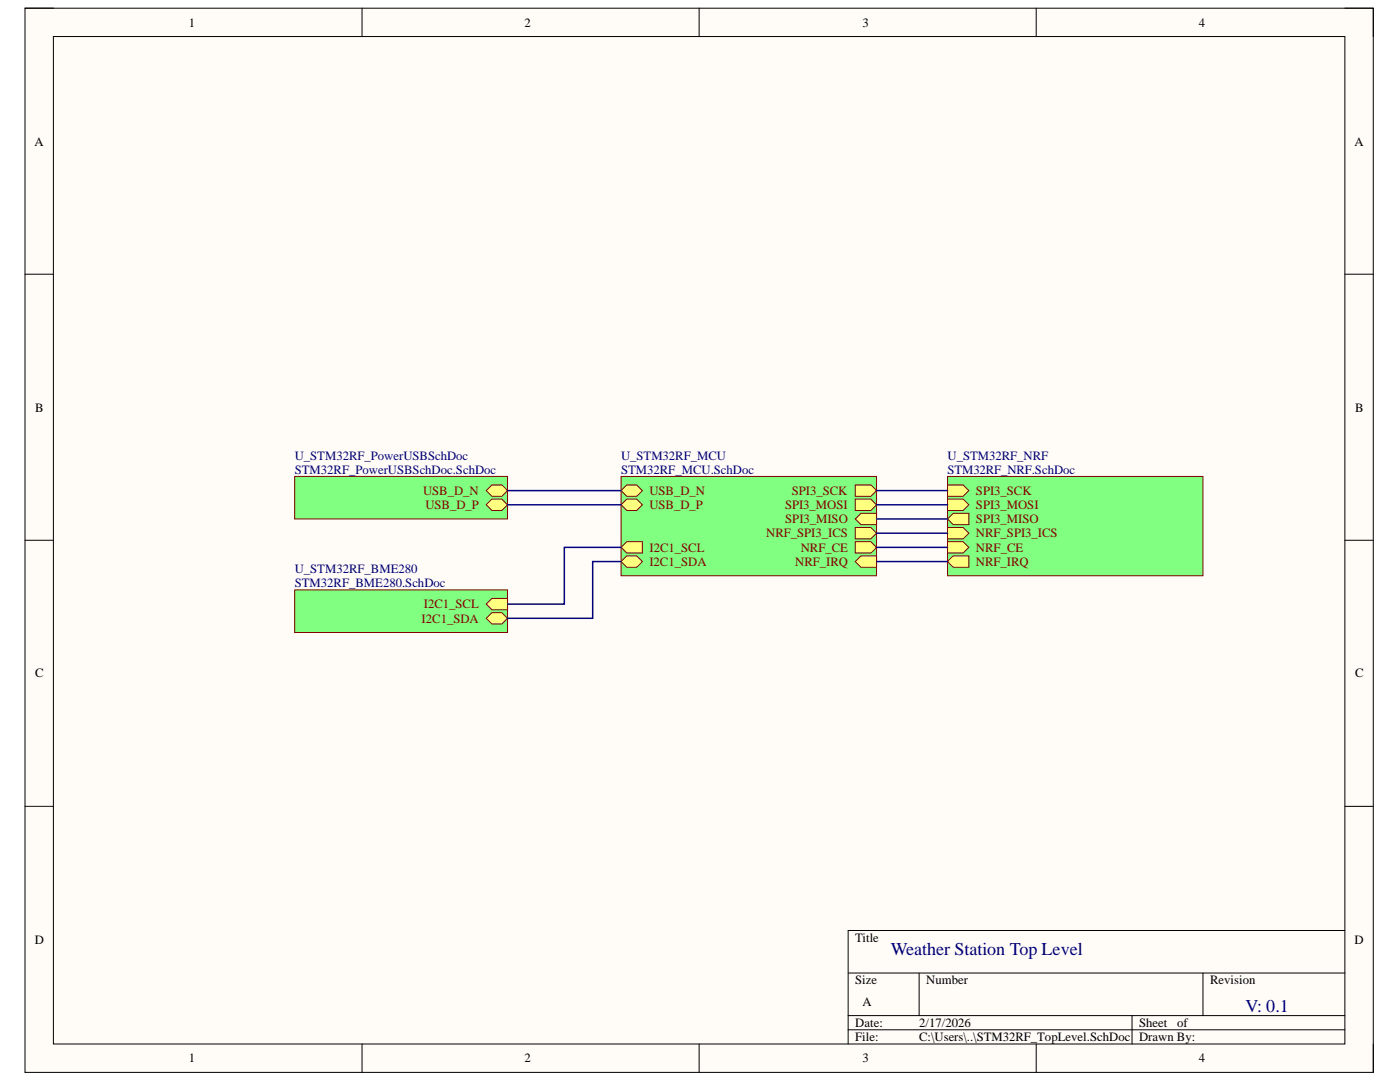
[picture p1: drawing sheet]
<svg xmlns="http://www.w3.org/2000/svg" width="279mm" height="216mm" viewBox="0 0 279 216" stroke-linecap="round" stroke-linejoin="round" font-family="sans-serif">
<path d="M5 1.6h269.1v212.4h-269.1z" fill-rule="evenodd" fill="#fffcf8"/>
<path d="M5 1.6h269.1v212.4h-269.1z" fill="none" stroke="#000" stroke-width=".2"/>
<path d="M10.7 7.3h257.7v201h-257.7z" fill-rule="evenodd" fill="#fffcf8"/>
<g fill="none" stroke="#000" stroke-width=".2">
<path d="M5 1.6h5.7M10.7 7.3h257.7v201h-257.7zM72.3 1.6v5.7M139.5 1.6v5.7M206.8 1.6v5.7M268.4 1.6h5.7v5.7M5 54.7h5.7M268.4 54.7h5.7M5 107.8h5.7M268.4 107.8h5.7M5 160.9h5.7M268.4 160.9h5.7"/>
<path d="M169.3 194.2h99.1M183.4 194.2v8.5M240.1 194.2v8.5M268.4 185.7h-99.1v22.6M72.3 208.3v5.7M139.5 208.3v5.7M169.3 202.7h99.1M169.3 205.5h99.1M206.8 208.3v5.7M225.9 202.7v5.6M274.1 208.3v5.7"/>
</g>
<path d="M124 95.1h50.9v19.8h-50.9z" fill-rule="evenodd" fill="#80ff80"/>
<path d="M124 95.1h50.9v19.8h-50.9z" fill="none" stroke="#800000" stroke-width=".2"/>
<path d="M125.1 108.1h3.1v2.3h-3.1l-1.1-1.2z" fill-rule="evenodd" fill="#ffff80"/>
<path d="M125.1 108.1h3.1v2.3h-3.1l-1.1-1.2z" fill="none" stroke="#800000" stroke-width=".2"/>
<path d="M125.1 110.9h2l1.1 1.2-1.1 1.1h-2l-1.1-1.1z" fill-rule="evenodd" fill="#ffff80"/>
<path d="M125.1 110.9h2l1.1 1.2-1.1 1.1h-2l-1.1-1.1z" fill="none" stroke="#800000" stroke-width=".2"/>
<path d="M125.1 96.8h2l1.1 1.1-1.1 1.1h-2l-1.1-1.1z" fill-rule="evenodd" fill="#ffff80"/>
<path d="M125.1 96.8h2l1.1 1.1-1.1 1.1h-2l-1.1-1.1z" fill="none" stroke="#800000" stroke-width=".2"/>
<path d="M124 100.7l1.1-1.1h2l1.1 1.1-1.1 1.2h-2z" fill-rule="evenodd" fill="#ffff80"/>
<path d="M124 100.7l1.1-1.1h2l1.1 1.1-1.1 1.2h-2z" fill="none" stroke="#800000" stroke-width=".2"/>
<path d="M170.7 112.1l1.1-1.2h3.1v2.3h-3.1z" fill-rule="evenodd" fill="#ffff80"/>
<path d="M170.7 112.1l1.1-1.2h3.1v2.3h-3.1z" fill="none" stroke="#800000" stroke-width=".2"/>
<path d="M170.7 96.8h3.1l1.1 1.1-1.1 1.1h-3.1z" fill-rule="evenodd" fill="#ffff80"/>
<path d="M170.7 96.8h3.1l1.1 1.1-1.1 1.1h-3.1z" fill="none" stroke="#800000" stroke-width=".2"/>
<path d="M170.7 103.6l1.1-1.2h3.1v2.3h-3.1z" fill-rule="evenodd" fill="#ffff80"/>
<path d="M170.7 103.6l1.1-1.2h3.1v2.3h-3.1z" fill="none" stroke="#800000" stroke-width=".2"/>
<path d="M170.7 99.6h3.1l1.1 1.1-1.1 1.2h-3.1z" fill-rule="evenodd" fill="#ffff80"/>
<path d="M170.7 99.6h3.1l1.1 1.1-1.1 1.2h-3.1z" fill="none" stroke="#800000" stroke-width=".2"/>
<path d="M170.7 105.3h3.1l1.1 1.1-1.1 1.1h-3.1z" fill-rule="evenodd" fill="#ffff80"/>
<path d="M170.7 105.3h3.1l1.1 1.1-1.1 1.1h-3.1z" fill="none" stroke="#800000" stroke-width=".2"/>
<path d="M170.7 108.1h3.1l1.1 1.1-1.1 1.2h-3.1z" fill-rule="evenodd" fill="#ffff80"/>
<path d="M170.7 108.1h3.1l1.1 1.1-1.1 1.2h-3.1z" fill="none" stroke="#800000" stroke-width=".2"/>
<path d="M189.1 95.1h51v19.8h-51z" fill-rule="evenodd" fill="#80ff80"/>
<path d="M189.1 95.1h51v19.8h-51z" fill="none" stroke="#800000" stroke-width=".2"/>
<path d="M189.1 108.1h3.1l1.1 1.1-1.1 1.2h-3.1z" fill-rule="evenodd" fill="#ffff80"/>
<path d="M189.1 108.1h3.1l1.1 1.1-1.1 1.2h-3.1z" fill="none" stroke="#800000" stroke-width=".2"/>
<path d="M189.1 105.3h3.1l1.1 1.1-1.1 1.1h-3.1z" fill-rule="evenodd" fill="#ffff80"/>
<path d="M189.1 105.3h3.1l1.1 1.1-1.1 1.1h-3.1z" fill="none" stroke="#800000" stroke-width=".2"/>
<path d="M189.1 103.6l1.1-1.2h3.1v2.3h-3.1z" fill-rule="evenodd" fill="#ffff80"/>
<path d="M189.1 103.6l1.1-1.2h3.1v2.3h-3.1z" fill="none" stroke="#800000" stroke-width=".2"/>
<path d="M189.1 99.6h3.1l1.1 1.1-1.1 1.2h-3.1z" fill-rule="evenodd" fill="#ffff80"/>
<path d="M189.1 99.6h3.1l1.1 1.1-1.1 1.2h-3.1z" fill="none" stroke="#800000" stroke-width=".2"/>
<path d="M189.1 96.8h3.1l1.1 1.1-1.1 1.1h-3.1z" fill-rule="evenodd" fill="#ffff80"/>
<path d="M189.1 96.8h3.1l1.1 1.1-1.1 1.1h-3.1z" fill="none" stroke="#800000" stroke-width=".2"/>
<path d="M189.1 112.1l1.1-1.2h3.1v2.3h-3.1z" fill-rule="evenodd" fill="#ffff80"/>
<path d="M189.1 112.1l1.1-1.2h3.1v2.3h-3.1z" fill="none" stroke="#800000" stroke-width=".2"/>
<path d="M58.8 117.7h42.5v8.5h-42.5z" fill-rule="evenodd" fill="#80ff80"/>
<path d="M58.8 117.7h42.5v8.5h-42.5z" fill="none" stroke="#800000" stroke-width=".2"/>
<path d="M97 120.5l1.2-1.1h3.1v2.3h-3.1z" fill-rule="evenodd" fill="#ffff80"/>
<path d="M97 120.5l1.2-1.1h3.1v2.3h-3.1z" fill="none" stroke="#800000" stroke-width=".2"/>
<path d="M97 123.4l1.2-1.2h2l1.1 1.2-1.1 1.1h-2z" fill-rule="evenodd" fill="#ffff80"/>
<path d="M97 123.4l1.2-1.2h2l1.1 1.2-1.1 1.1h-2z" fill="none" stroke="#800000" stroke-width=".2"/>
<path d="M58.8 95.1h42.5v8.5h-42.5z" fill-rule="evenodd" fill="#80ff80"/>
<path d="M58.8 95.1h42.5v8.5h-42.5z" fill="none" stroke="#800000" stroke-width=".2"/>
<path d="M98.2 96.8h2l1.1 1.1-1.1 1.1h-2l-1.2-1.1z" fill-rule="evenodd" fill="#ffff80"/>
<path d="M98.2 96.8h2l1.1 1.1-1.1 1.1h-2l-1.2-1.1z" fill="none" stroke="#800000" stroke-width=".2"/>
<path d="M97 100.7l1.2-1.1h2l1.1 1.1-1.1 1.2h-2z" fill-rule="evenodd" fill="#ffff80"/>
<path d="M97 100.7l1.2-1.1h2l1.1 1.1-1.1 1.2h-2z" fill="none" stroke="#800000" stroke-width=".2"/>
<path d="M101.3 97.9h22.7M174.9 97.9h14.2M101.3 100.7h22.7M124 109.2h-11.4v11.3h-11.3M124 112.1h-5.7v11.3h-17M174.9 100.7h14.2M174.9 103.6h14.2M174.9 106.4h14.2M174.9 109.2h14.2M174.9 112.1h14.2" fill="none" stroke="#000080" stroke-width=".3"/>
<g font-size="3.6" fill="#000080">
<text x="177.8" y="190.6">Weather Station Top Level</text>
<text x="248.6" y="201.9">V: 0.1</text>
</g>
<g font-size="2.5">
<text x="37.7" y="5.3">1</text>
<text x="104.7" y="5.3">2</text>
<text x="172.1" y="5.3">3</text>
<text x="239.2" y="5.3">4</text>
<text x="6.9" y="29">A</text>
<text x="270.3" y="29">A</text>
<text x="7" y="82.1">B</text>
<text x="270.4" y="82.1">B</text>
<text x="7" y="135.2">C</text>
<text x="270.4" y="135.2">C</text>
<text x="6.9" y="188.3">D</text>
<text x="170.7" y="187.9">Title</text>
<text x="270.3" y="188.3">D</text>
<text x="170.7" y="196.4">Size</text>
<text x="184.8" y="196.4">Number</text>
<text x="241.5" y="196.4">Revision</text>
<text x="172.1" y="200.7">A</text>
<text x="170.7" y="204.9">Date:</text>
<text x="170.7" y="207.8">File:</text>
<text x="183.4" y="204.9">2/17/2026</text>
<text x="183.4" y="207.8">C:\Users\..\STM32RF_TopLevel.SchDoc</text>
<text x="227.3" y="204.9">Sheet</text>
<text x="227.3" y="207.8">Drawn By:</text>
<text x="234.9" y="204.9">of</text>
<text x="37.7" y="212">1</text>
<text x="104.7" y="212">2</text>
<text x="172.1" y="212">3</text>
<text x="239.2" y="212">4</text>
</g>
<g font-size="2.5" fill="#000080">
<text x="58.8" y="91.7">U_STM32RF_PowerUSBSchDoc</text>
<text x="58.8" y="94.5">STM32RF_PowerUSBSchDoc.SchDoc</text>
<text x="123.9" y="91.7">U_STM32RF_MCU</text>
<text x="123.9" y="94.5">STM32RF_MCU.SchDoc</text>
<text x="189.1" y="91.7">U_STM32RF_NRF</text>
<text x="189.1" y="94.5">STM32RF_NRF.SchDoc</text>
<text x="58.8" y="114.3">U_STM32RF_BME280</text>
<text x="58.8" y="117.1">STM32RF_BME280.SchDoc</text>
</g>
<g font-size="2.5" fill="#800000">
<text x="84.4" y="98.7">USB_D_N</text>
<text x="84.9" y="101.6">USB_D_P</text>
<text x="129.6" y="98.7">USB_D_N</text>
<text x="129.6" y="101.6">USB_D_P</text>
<text x="156.7" y="101.6">SPI3_MOSI</text>
<text x="158" y="98.7">SPI3_SCK</text>
<text x="194.8" y="101.6">SPI3_MOSI</text>
<text x="194.8" y="98.7">SPI3_SCK</text>
<text x="152.9" y="107.2">NRF_SPI3_ICS</text>
<text x="156.7" y="104.4">SPI3_MISO</text>
<text x="194.8" y="107.2">NRF_SPI3_ICS</text>
<text x="194.8" y="104.4">SPI3_MISO</text>
<text x="129.6" y="110.1">I2C1_SCL</text>
<text x="129.6" y="112.9">I2C1_SDA</text>
<text x="158.7" y="112.9">NRF_IRQ</text>
<text x="159.8" y="110.1">NRF_CE</text>
<text x="194.8" y="110.1">NRF_CE</text>
<text x="194.8" y="112.9">NRF_IRQ</text>
<text x="84.2" y="124.2">I2C1_SDA</text>
<text x="84.6" y="121.4">I2C1_SCL</text>
</g>
</svg>
